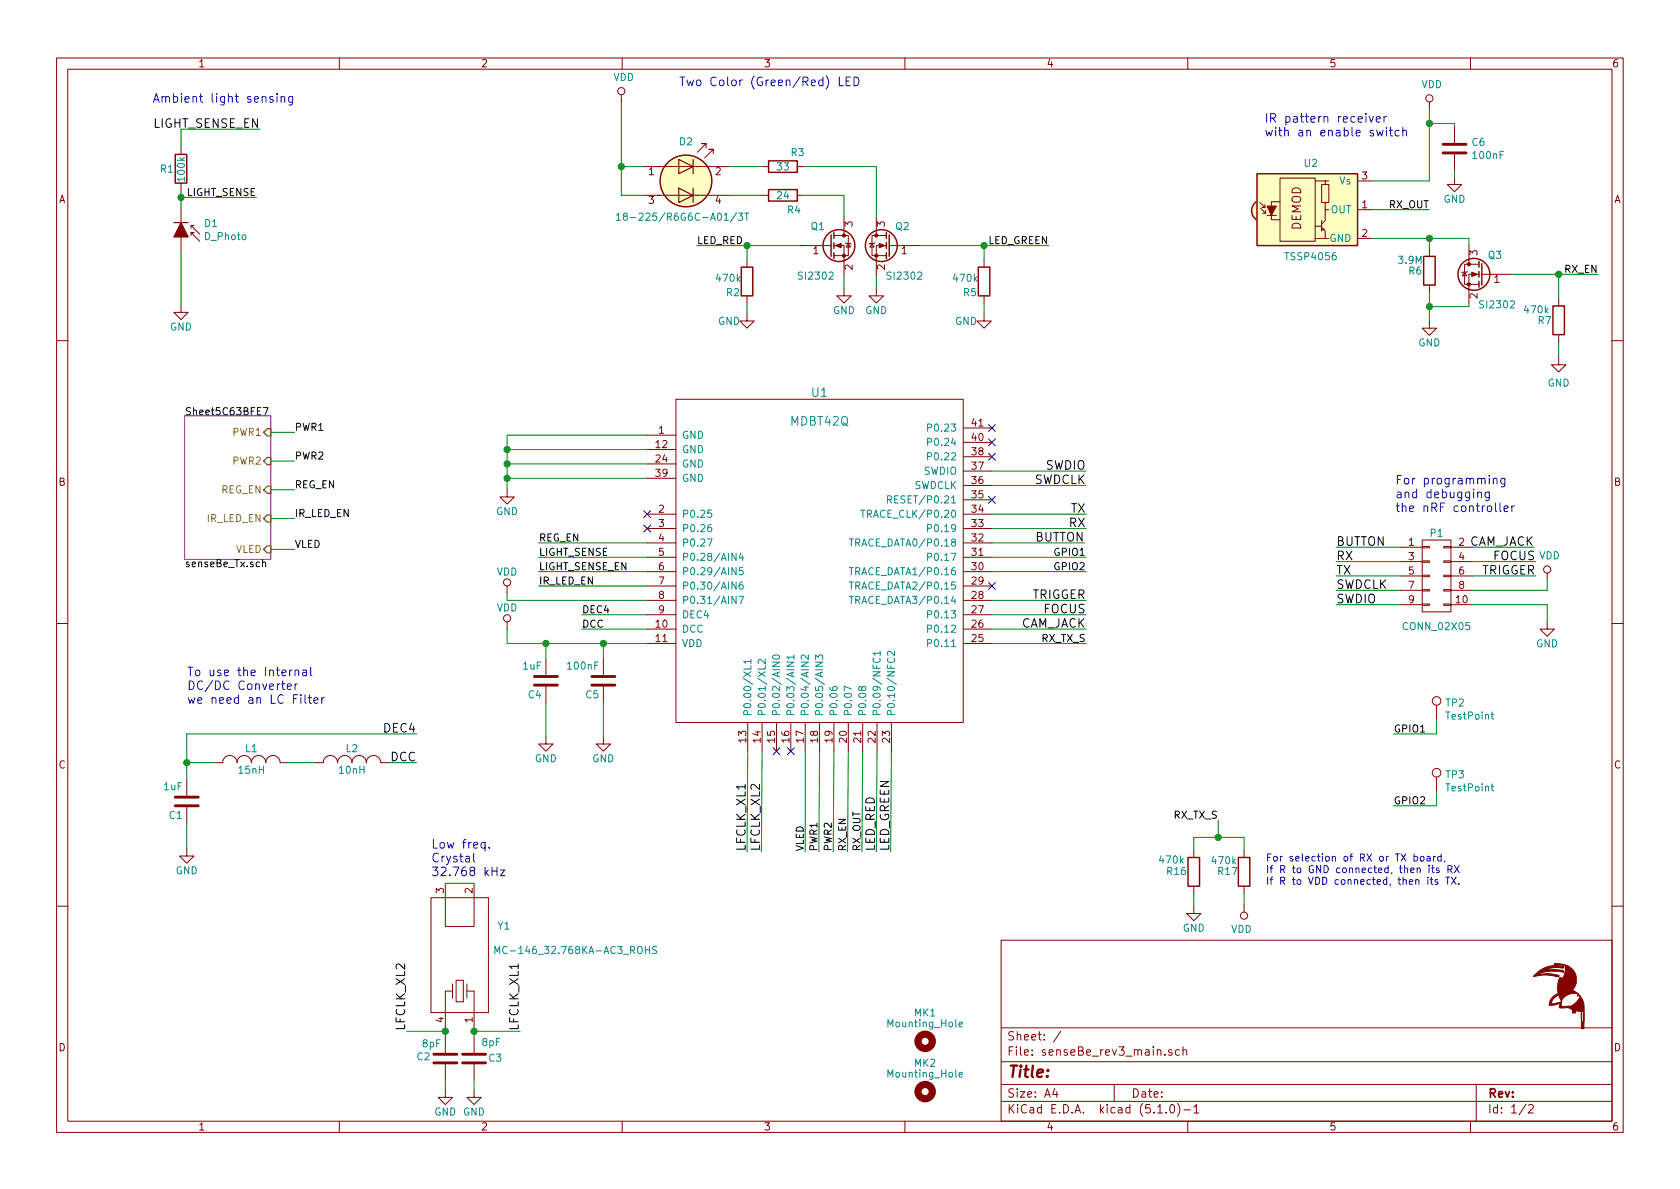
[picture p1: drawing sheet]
EESchema Schematic File Version 4
LIBS:senseBe_rev3_main-cache
EELAYER 29 0
EELAYER END
$Descr A4 11693 8268
encoding utf-8
Sheet 1 2
Title ""
Date ""
Rev ""
Comp ""
Comment1 ""
Comment2 ""
Comment3 ""
Comment4 ""
$EndDescr
$Comp
L senseBe_rev3_main-rescue:TSSP40xx-senseBeRx_rev1-senseBeRx_rev2-rescue-senseBeRx_rev3-rescue-senseBe_rev1-rescue-senseBe_rev1-rescue-senseBe_rev2-rescue-senseBe_rev3_main-rescue U2
U 1 1
P 9150 1450
F 0 "U2" H 9125 1775 50  0000 C CNN
F 1 "TSSP4056" H 9125 1125 50  0000 C CNN
F 2 "senseBe_rev3:Vishay_MINIMOLD-3Pin" H 9100 1075 50  0001 C CNN
F 3 "http://www.vishay.com/docs/82462/tsop581.pdf" H 9800 1750 50  0001 C CNN
	1    9150 1450
	1    0    0    -1  
$EndComp
Wire Wire Line
	9950 1250 9950 850 
$Comp
L senseBe_rev3_main-rescue:VDD-senseBeRx_rev1-senseBeRx_rev2-rescue-senseBeRx_rev3-rescue-senseBe_rev1-rescue-senseBe_rev1-rescue-senseBe_rev2-rescue-senseBe_rev3_main-rescue #PWR0101
U 1 1
P 9950 750
F 0 "#PWR0101" H 9950 600 50  0001 C CNN
F 1 "VDD" H 9967 923 50  0000 C CNN
F 2 "" H 9950 750 60  0000 C CNN
F 3 "" H 9950 750 60  0000 C CNN
	1    9950 750 
	1    0    0    -1  
$EndComp
Wire Wire Line
	9950 1650 9950 1725
$Comp
L senseBe_rev3_main-rescue:R-senseBeRx_rev1-senseBeRx_rev2-rescue-senseBeRx_rev3-rescue-senseBe_rev1-rescue-senseBe_rev1-rescue-senseBe_rev2-rescue-senseBe_rev3_main-rescue R6
U 1 1
P 9950 1875
F 0 "R6" H 9800 1875 50  0000 L CNN
F 1 "3.9M" H 9725 1950 50  0000 L CNN
F 2 "senseBe_rev3:R_0603_HandSoldering" V 9880 1875 30  0001 C CNN
F 3 "" H 9950 1875 30  0000 C CNN
	1    9950 1875
	1    0    0    -1  
$EndComp
$Comp
L senseBe_rev3_main-rescue:GND-senseBeRx_rev1-senseBeRx_rev2-rescue-senseBeRx_rev3-rescue-senseBe_rev1-rescue-senseBe_rev1-rescue-senseBe_rev2-rescue-senseBe_rev3_main-rescue #PWR0102
U 1 1
P 9950 2225
F 0 "#PWR0102" H 9950 1975 50  0001 C CNN
F 1 "GND" H 9950 2075 50  0000 C CNN
F 2 "" H 9950 2225 60  0000 C CNN
F 3 "" H 9950 2225 60  0000 C CNN
	1    9950 2225
	1    0    0    -1  
$EndComp
$Comp
L senseBe_rev3_main-rescue:C-senseBeRx_rev1-senseBeRx_rev2-rescue-senseBeRx_rev3-rescue-senseBe_rev1-rescue-senseBe_rev1-rescue-senseBe_rev2-rescue-senseBe_rev3_main-rescue C6
U 1 1
P 10125 1025
F 0 "C6" H 10240 1071 50  0000 L CNN
F 1 "100nF" H 10240 980 50  0000 L CNN
F 2 "senseBe_rev3:C_0603_HandSoldering" H 10163 875 30  0001 C CNN
F 3 "" H 10125 1025 60  0000 C CNN
	1    10125 1025
	1    0    0    -1  
$EndComp
$Comp
L senseBe_rev3_main-rescue:GND-senseBeRx_rev1-senseBeRx_rev2-rescue-senseBeRx_rev3-rescue-senseBe_rev1-rescue-senseBe_rev1-rescue-senseBe_rev2-rescue-senseBe_rev3_main-rescue #PWR0103
U 1 1
P 10125 1225
F 0 "#PWR0103" H 10125 975 50  0001 C CNN
F 1 "GND" H 10125 1075 50  0000 C CNN
F 2 "" H 10125 1225 60  0000 C CNN
F 3 "" H 10125 1225 60  0000 C CNN
	1    10125 1225
	1    0    0    -1  
$EndComp
Wire Wire Line
	10125 1175 10125 1225
Wire Wire Line
	9950 850  10125 850 
Wire Wire Line
	10125 850  10125 875 
Connection ~ 9950 850 
Wire Wire Line
	9950 850  9950 750 
Text Label 9950 1450 2    50   ~ 0
RX_OUT
$Comp
L senseBe_rev3_main-rescue:VDD-senseBeRx_rev1-senseBeRx_rev2-rescue-senseBeRx_rev3-rescue-senseBe_rev1-rescue-senseBe_rev1-rescue-senseBe_rev2-rescue-senseBe_rev3_main-rescue #PWR0104
U 1 1
P 4325 700
F 0 "#PWR0104" H 4325 550 50  0001 C CNN
F 1 "VDD" H 4342 873 50  0000 C CNN
F 2 "" H 4325 700 60  0000 C CNN
F 3 "" H 4325 700 60  0000 C CNN
	1    4325 700 
	1    0    0    -1  
$EndComp
$Comp
L senseBe_rev3_main-rescue:LED_Dual_ACAC-senseBeRx_rev1-senseBeRx_rev2-rescue-senseBeRx_rev3-rescue-senseBe_rev1-rescue-senseBe_rev1-rescue-senseBe_rev2-rescue-senseBe_rev3_main-rescue D2
U 1 1
P 4775 1250
F 0 "D2" H 4775 1525 50  0000 C CNN
F 1 "18-225/R6G6C-A01/3T" H 4750 1000 50  0000 C CNN
F 2 "senseBe_rev3:18-225_R6G6C-A01_3T" H 4805 1250 50  0001 C CNN
F 3 "~" H 4805 1250 50  0001 C CNN
	1    4775 1250
	1    0    0    -1  
$EndComp
$Comp
L senseBe_rev3_main-rescue:R-senseBeRx_rev1-senseBeRx_rev2-rescue-senseBeRx_rev3-rescue-senseBe_rev1-rescue-senseBe_rev1-rescue-senseBe_rev2-rescue-senseBe_rev3_main-rescue R3
U 1 1
P 5450 1150
F 0 "R3" V 5350 1200 50  0000 L CNN
F 1 "33" V 5450 1100 50  0000 L CNN
F 2 "senseBe_rev3:R_0603_HandSoldering" V 5380 1150 30  0001 C CNN
F 3 "" H 5450 1150 30  0000 C CNN
	1    5450 1150
	0    1    1    0   
$EndComp
$Comp
L senseBe_rev3_main-rescue:R-senseBeRx_rev1-senseBeRx_rev2-rescue-senseBeRx_rev3-rescue-senseBe_rev1-rescue-senseBe_rev1-rescue-senseBe_rev2-rescue-senseBe_rev3_main-rescue R4
U 1 1
P 5450 1350
F 0 "R4" V 5550 1375 50  0000 L CNN
F 1 "24" V 5450 1300 50  0000 L CNN
F 2 "senseBe_rev3:R_0603_HandSoldering" V 5380 1350 30  0001 C CNN
F 3 "" H 5450 1350 30  0000 C CNN
	1    5450 1350
	0    1    1    0   
$EndComp
Wire Wire Line
	5600 1150 6100 1150
Wire Wire Line
	5600 1350 5875 1350
Wire Wire Line
	5875 1350 5875 1500
Text Label 11125 1900 2    50   ~ 0
RX_EN
Wire Wire Line
	10225 2125 10225 2100
Wire Wire Line
	9950 2125 10225 2125
Wire Wire Line
	10225 1650 10225 1700
Wire Wire Line
	9950 1650 10225 1650
Wire Wire Line
	9950 2025 9950 2125
Text Label 4850 1700 0    50   ~ 0
LED_RED
Wire Wire Line
	6100 1150 6100 1500
$Comp
L senseBe_rev3_main-rescue:GND-senseBeRx_rev1-senseBeRx_rev2-rescue-senseBeRx_rev3-rescue-senseBe_rev1-rescue-senseBe_rev1-rescue-senseBe_rev2-rescue-senseBe_rev3_main-rescue #PWR0105
U 1 1
P 5875 2000
F 0 "#PWR0105" H 5875 1750 50  0001 C CNN
F 1 "GND" H 5875 1850 50  0000 C CNN
F 2 "" H 5875 2000 60  0000 C CNN
F 3 "" H 5875 2000 60  0000 C CNN
	1    5875 2000
	1    0    0    -1  
$EndComp
$Comp
L senseBe_rev3_main-rescue:GND-senseBeRx_rev1-senseBeRx_rev2-rescue-senseBeRx_rev3-rescue-senseBe_rev1-rescue-senseBe_rev1-rescue-senseBe_rev2-rescue-senseBe_rev3_main-rescue #PWR0106
U 1 1
P 6100 2000
F 0 "#PWR0106" H 6100 1750 50  0001 C CNN
F 1 "GND" H 6100 1850 50  0000 C CNN
F 2 "" H 6100 2000 60  0000 C CNN
F 3 "" H 6100 2000 60  0000 C CNN
	1    6100 2000
	1    0    0    -1  
$EndComp
Wire Wire Line
	5875 1900 5875 2000
Wire Wire Line
	6100 1900 6100 2000
$Comp
L senseBe_rev3_main-rescue:D_Photo-senseBeRx_rev1-senseBeRx_rev2-rescue-senseBeRx_rev3-rescue-senseBe_rev1-rescue-senseBe_rev1-rescue-senseBe_rev2-rescue-senseBe_rev3_main-rescue D1
U 1 1
P 1260 1640
F 0 "D1" V 1164 1797 50  0000 L CNN
F 1 "D_Photo" V 1255 1797 50  0000 L CNN
F 2 "LED_THT:LED_D5.0mm" H 1210 1640 50  0001 C CNN
F 3 "~" H 1210 1640 50  0001 C CNN
	1    1260 1640
	0    1    1    0   
$EndComp
$Comp
L senseBe_rev3_main-rescue:R-senseBeRx_rev1-senseBeRx_rev2-rescue-senseBeRx_rev3-rescue-senseBe_rev1-rescue-senseBe_rev1-rescue-senseBe_rev2-rescue-senseBe_rev3_main-rescue R1
U 1 1
P 1260 1165
F 0 "R1" H 1110 1165 50  0000 L CNN
F 1 "100k" V 1260 1065 50  0000 L CNN
F 2 "senseBe_rev3:R_0603_HandSoldering" V 1190 1165 30  0001 C CNN
F 3 "" H 1260 1165 30  0000 C CNN
	1    1260 1165
	1    0    0    -1  
$EndComp
$Comp
L senseBe_rev3_main-rescue:GND-senseBeRx_rev1-senseBeRx_rev2-rescue-senseBeRx_rev3-rescue-senseBe_rev1-rescue-senseBe_rev1-rescue-senseBe_rev2-rescue-senseBe_rev3_main-rescue #PWR0107
U 1 1
P 1260 2115
F 0 "#PWR0107" H 1260 1865 50  0001 C CNN
F 1 "GND" H 1260 1965 50  0000 C CNN
F 2 "" H 1260 2115 60  0000 C CNN
F 3 "" H 1260 2115 60  0000 C CNN
	1    1260 2115
	1    0    0    -1  
$EndComp
Text Label 1785 1365 2    50   ~ 0
LIGHT_SENSE
$Comp
L senseBe_rev3_main-rescue:LOGO-senseBeRx_rev1-senseBeRx_rev2-rescue-senseBeRx_rev3-rescue-senseBe_rev1-rescue-senseBe_rev1-rescue-senseBe_rev2-rescue-senseBe_rev3_main-rescue #G1
U 1 1
P 10850 6925
F 0 "#G1" H 10850 6727 60  0001 C CNN
F 1 "LOGO" H 10850 7123 60  0001 C CNN
F 2 "sense_rev3_fp:LOGO" H 10850 6925 60  0001 C CNN
F 3 "" H 10850 6925 60  0001 C CNN
	1    10850 6925
	1    0    0    -1  
$EndComp
$Comp
L senseBe_rev3_main-rescue:Mounting_Hole-senseBeRx_rev1-senseBeRx_rev2-rescue-senseBeRx_rev3-rescue-senseBe_rev1-rescue-senseBe_rev1-rescue-senseBe_rev2-rescue-senseBe_rev3_main-rescue MK1
U 1 1
P 6440 7240
F 0 "MK1" H 6440 7440 50  0000 C CNN
F 1 "Mounting_Hole" H 6440 7365 50  0000 C CNN
F 2 "MountingHole:MountingHole_2.5mm" H 6440 7240 50  0001 C CNN
F 3 "" H 6440 7240 50  0001 C CNN
	1    6440 7240
	1    0    0    -1  
$EndComp
$Comp
L senseBe_rev3_main-rescue:CONN_02X05-senseBeRx_rev1-senseBeRx_rev2-rescue-senseBeRx_rev3-rescue-senseBe_rev1-rescue-senseBe_rev1-rescue-senseBe_rev2-rescue-senseBe_rev3_main-rescue P1
U 1 1
P 10000 4000
F 0 "P1" H 10000 4300 50  0000 C CNN
F 1 "CONN_02X05" H 10000 3650 50  0000 C CNN
F 2 "Connector_PinHeader_2.54mm:PinHeader_2x05_P2.54mm_Vertical" H 10000 2800 60  0001 C CNN
F 3 "" H 10000 2800 60  0000 C CNN
	1    10000 4000
	1    0    0    -1  
$EndComp
$Comp
L senseBe_rev3_main-rescue:GND-senseBeRx_rev1-senseBeRx_rev2-rescue-senseBeRx_rev3-rescue-senseBe_rev1-rescue-senseBe_rev1-rescue-senseBe_rev2-rescue-senseBe_rev3_main-rescue #PWR0110
U 1 1
P 10770 4320
F 0 "#PWR0110" H 10770 4070 50  0001 C CNN
F 1 "GND" H 10770 4170 50  0000 C CNN
F 2 "" H 10770 4320 60  0000 C CNN
F 3 "" H 10770 4320 60  0000 C CNN
	1    10770 4320
	1    0    0    -1  
$EndComp
$Comp
L senseBe_rev3_main-rescue:GND-senseBeRx_rev1-senseBeRx_rev2-rescue-senseBeRx_rev3-rescue-senseBe_rev1-rescue-senseBe_rev1-rescue-senseBe_rev2-rescue-senseBe_rev3_main-rescue #PWR0111
U 1 1
P 3800 5120
F 0 "#PWR0111" H 3800 4870 50  0001 C CNN
F 1 "GND" H 3800 4970 50  0000 C CNN
F 2 "" H 3800 5120 60  0000 C CNN
F 3 "" H 3800 5120 60  0000 C CNN
	1    3800 5120
	1    0    0    -1  
$EndComp
$Comp
L senseBe_rev3_main-rescue:GND-senseBeRx_rev1-senseBeRx_rev2-rescue-senseBeRx_rev3-rescue-senseBe_rev1-rescue-senseBe_rev1-rescue-senseBe_rev2-rescue-senseBe_rev3_main-rescue #PWR0112
U 1 1
P 4200 5120
F 0 "#PWR0112" H 4200 4870 50  0001 C CNN
F 1 "GND" H 4200 4970 50  0000 C CNN
F 2 "" H 4200 5120 60  0000 C CNN
F 3 "" H 4200 5120 60  0000 C CNN
	1    4200 5120
	1    0    0    -1  
$EndComp
$Comp
L senseBe_rev3_main-rescue:GND-senseBeRx_rev1-senseBeRx_rev2-rescue-senseBeRx_rev3-rescue-senseBe_rev1-rescue-senseBe_rev1-rescue-senseBe_rev2-rescue-senseBe_rev3_main-rescue #PWR0113
U 1 1
P 3530 3400
F 0 "#PWR0113" H 3530 3150 50  0001 C CNN
F 1 "GND" H 3530 3250 50  0000 C CNN
F 2 "" H 3530 3400 60  0000 C CNN
F 3 "" H 3530 3400 60  0000 C CNN
	1    3530 3400
	1    0    0    -1  
$EndComp
Text Label 7550 3770 2    60   ~ 0
BUTTON
Text Label 6100 5920 1    60   ~ 0
LED_RED
Text Label 6200 5920 1    60   ~ 0
LED_GREEN
Text Label 4050 4270 0    50   ~ 0
DEC4
Text Label 4050 4370 0    50   ~ 0
DCC
Text Label 7560 3270 2    60   ~ 0
SWDIO
Text Label 7560 3370 2    60   ~ 0
SWDCLK
Text Label 7560 3670 2    60   ~ 0
RX
Text Label 7560 3570 2    60   ~ 0
TX
Text Label 2900 5100 2    60   ~ 0
DEC4
Text Label 2900 5300 2    60   ~ 0
DCC
Text Label 5200 5920 1    60   ~ 0
LFCLK_XL1
Text Label 5300 5920 1    60   ~ 0
LFCLK_XL2
Text Label 9300 4200 0    60   ~ 0
SWDIO
Text Label 9300 3900 0    60   ~ 0
RX
Text Label 9300 4000 0    60   ~ 0
TX
$Comp
L senseBe_rev3_main-rescue:C-senseBeRx_rev1-senseBeRx_rev2-rescue-senseBeRx_rev3-rescue-senseBe_rev1-rescue-senseBe_rev1-rescue-senseBe_rev2-rescue-senseBe_rev3_main-rescue C5
U 1 1
P 4200 4730
F 0 "C5" H 4225 4830 50  0000 L CNN
F 1 "100nF" H 4225 4630 50  0000 L CNN
F 2 "senseBe_rev3:C_0603_HandSoldering" H 4238 4580 30  0001 C CNN
F 3 "" H 4200 4730 60  0000 C CNN
	1    4200 4730
	-1   0    0    1   
$EndComp
$Comp
L senseBe_rev3_main-rescue:C-senseBeRx_rev1-senseBeRx_rev2-rescue-senseBeRx_rev3-rescue-senseBe_rev1-rescue-senseBe_rev1-rescue-senseBe_rev2-rescue-senseBe_rev3_main-rescue C1
U 1 1
P 1300 5570
F 0 "C1" H 1325 5670 50  0000 L CNN
F 1 "1uF" H 1325 5470 50  0000 L CNN
F 2 "senseBe_rev3:C_0603_HandSoldering" H 1338 5420 30  0001 C CNN
F 3 "" H 1300 5570 60  0000 C CNN
	1    1300 5570
	-1   0    0    1   
$EndComp
$Comp
L senseBe_rev3_main-rescue:INDUCTOR_SMALL-senseBeRx_rev1-senseBeRx_rev2-rescue-senseBeRx_rev3-rescue-senseBe_rev1-rescue-senseBe_rev1-rescue-senseBe_rev2-rescue-senseBe_rev3_main-rescue L1
U 1 1
P 1750 5300
F 0 "L1" H 1750 5400 50  0000 C CNN
F 1 "15nH" H 1750 5250 50  0000 C CNN
F 2 "senseBe_rev3:L_0805" H 1750 5300 60  0001 C CNN
F 3 "" H 1750 5300 60  0000 C CNN
	1    1750 5300
	1    0    0    -1  
$EndComp
$Comp
L senseBe_rev3_main-rescue:VDD-senseBeRx_rev1-senseBeRx_rev2-rescue-senseBeRx_rev3-rescue-senseBe_rev1-rescue-senseBe_rev1-rescue-senseBe_rev2-rescue-senseBe_rev3_main-rescue #PWR0115
U 1 1
P 3530 4120
F 0 "#PWR0115" H 3530 3970 50  0001 C CNN
F 1 "VDD" H 3530 4270 50  0000 C CNN
F 2 "" H 3530 4120 60  0000 C CNN
F 3 "" H 3530 4120 60  0000 C CNN
	1    3530 4120
	1    0    0    -1  
$EndComp
Text Notes 4725 600  0    60   ~ 0
Two Color (Green/Red) LED
Text Notes 1300 4900 0    60   ~ 0
To use the Internal \nDC/DC Converter \nwe need an LC Filter
Text Notes 9710 3565 0    60   ~ 0
For programming \nand debugging \nthe nRF controller
Text Notes 8800 950  0    60   ~ 0
IR pattern receiver \nwith an enable switch\n
Text Notes 1060 715  0    60   ~ 0
Ambient light sensing
Text Label 3750 3870 0    50   ~ 0
LIGHT_SENSE
Text Label 6000 5920 1    50   ~ 0
RX_OUT
Text Label 5900 5920 1    50   ~ 0
RX_EN
$Comp
L senseBe_rev3_main-rescue:GND-senseBeRx_rev1-senseBeRx_rev2-rescue-senseBeRx_rev3-rescue-senseBe_rev1-rescue-senseBe_rev1-rescue-senseBe_rev2-rescue-senseBe_rev3_main-rescue #PWR0116
U 1 1
P 10850 2480
F 0 "#PWR0116" H 10850 2230 50  0001 C CNN
F 1 "GND" H 10850 2305 50  0000 C CNN
F 2 "" H 10850 2480 60  0000 C CNN
F 3 "" H 10850 2480 60  0000 C CNN
	1    10850 2480
	1    0    0    -1  
$EndComp
$Comp
L senseBe_rev3_main-rescue:R-senseBeRx_rev1-senseBeRx_rev2-rescue-senseBeRx_rev3-rescue-senseBe_rev1-rescue-senseBe_rev1-rescue-senseBe_rev2-rescue-senseBe_rev3_main-rescue R2
U 1 1
P 5200 1950
F 0 "R2" H 5050 1875 50  0000 L CNN
F 1 "470k" H 4975 1975 50  0000 L CNN
F 2 "senseBe_rev3:R_0603_HandSoldering" V 5130 1950 30  0001 C CNN
F 3 "" H 5200 1950 30  0000 C CNN
	1    5200 1950
	1    0    0    -1  
$EndComp
Wire Wire Line
	5200 2100 5200 2175
$Comp
L senseBe_rev3_main-rescue:GND-senseBeRx_rev1-senseBeRx_rev2-rescue-senseBeRx_rev3-rescue-senseBe_rev1-rescue-senseBe_rev1-rescue-senseBe_rev2-rescue-senseBe_rev3_main-rescue #PWR0117
U 1 1
P 5200 2175
F 0 "#PWR0117" H 5200 1925 50  0001 C CNN
F 1 "GND" H 5075 2125 50  0000 C CNN
F 2 "" H 5200 2175 60  0000 C CNN
F 3 "" H 5200 2175 60  0000 C CNN
	1    5200 2175
	1    0    0    -1  
$EndComp
Wire Wire Line
	5200 1800 5200 1700
Wire Wire Line
	5200 1700 5575 1700
$Comp
L senseBe_rev3_main-rescue:R-senseBeRx_rev1-senseBeRx_rev2-rescue-senseBeRx_rev3-rescue-senseBe_rev1-rescue-senseBe_rev1-rescue-senseBe_rev2-rescue-senseBe_rev3_main-rescue R5
U 1 1
P 6850 1950
F 0 "R5" H 6700 1875 50  0000 L CNN
F 1 "470k" H 6625 1975 50  0000 L CNN
F 2 "senseBe_rev3:R_0603_HandSoldering" V 6780 1950 30  0001 C CNN
F 3 "" H 6850 1950 30  0000 C CNN
	1    6850 1950
	1    0    0    -1  
$EndComp
Wire Wire Line
	6850 2100 6850 2175
$Comp
L senseBe_rev3_main-rescue:GND-senseBeRx_rev1-senseBeRx_rev2-rescue-senseBeRx_rev3-rescue-senseBe_rev1-rescue-senseBe_rev1-rescue-senseBe_rev2-rescue-senseBe_rev3_main-rescue #PWR0118
U 1 1
P 6850 2175
F 0 "#PWR0118" H 6850 1925 50  0001 C CNN
F 1 "GND" H 6725 2125 50  0000 C CNN
F 2 "" H 6850 2175 60  0000 C CNN
F 3 "" H 6850 2175 60  0000 C CNN
	1    6850 2175
	1    0    0    -1  
$EndComp
Text Label 7560 4170 2    60   ~ 0
TRIGGER
Text Label 7560 4270 2    60   ~ 0
FOCUS
Text Label 7560 4370 2    60   ~ 0
CAM_JACK
Text Label 7300 1700 2    50   ~ 0
LED_GREEN
Wire Wire Line
	6400 1700 6850 1700
Wire Wire Line
	6850 1700 6850 1800
Wire Wire Line
	1260 1315 1260 1365
Connection ~ 1260 1365
Wire Wire Line
	1260 1365 1260 1440
Wire Wire Line
	1260 1015 1260 890 
$Comp
L senseBe_rev3_main-rescue:GND-senseBeRx_rev1-senseBeRx_rev2-rescue-senseBeRx_rev3-rescue-senseBe_rev1-rescue-senseBe_rev1-rescue-senseBe_rev2-rescue-senseBe_rev3_main-rescue #PWR0119
U 1 1
P 1300 5900
F 0 "#PWR0119" H 1300 5650 50  0001 C CNN
F 1 "GND" H 1300 5750 50  0000 C CNN
F 2 "" H 1300 5900 60  0000 C CNN
F 3 "" H 1300 5900 60  0000 C CNN
	1    1300 5900
	1    0    0    -1  
$EndComp
Wire Wire Line
	1260 1740 1260 2115
$Comp
L senseBe_rev3_main-rescue:Mounting_Hole-senseBeRx_rev1-senseBeRx_rev2-rescue-senseBeRx_rev3-rescue-senseBe_rev1-rescue-senseBe_rev1-rescue-senseBe_rev2-rescue-senseBe_rev3_main-rescue MK2
U 1 1
P 6440 7590
F 0 "MK2" H 6440 7790 50  0000 C CNN
F 1 "Mounting_Hole" H 6440 7715 50  0000 C CNN
F 2 "MountingHole:MountingHole_2.5mm" H 6440 7590 50  0001 C CNN
F 3 "" H 6440 7590 50  0001 C CNN
	1    6440 7590
	1    0    0    -1  
$EndComp
Text Label 9300 4100 0    60   ~ 0
SWDCLK
Text Label 1810 890  2    60   ~ 0
LIGHT_SENSE_EN
$Comp
L senseBe_rev3_main-rescue:VDD-senseBeRx_rev1-senseBeTx_rev3-rescue-senseBe_rev1-rescue-senseBe_rev1-rescue-senseBe_rev2-rescue-senseBe_rev3_main-rescue #PWR0120
U 1 1
P 10770 4030
F 0 "#PWR0120" H 10770 3880 50  0001 C CNN
F 1 "VDD" H 10787 4203 50  0000 C CNN
F 2 "" H 10770 4030 60  0000 C CNN
F 3 "" H 10770 4030 60  0000 C CNN
	1    10770 4030
	1    0    0    -1  
$EndComp
Text Label 5700 5920 1    50   ~ 0
PWR1
Text Label 5800 5920 1    50   ~ 0
PWR2
Text Label 3750 4070 0    50   ~ 0
IR_LED_EN
Wire Wire Line
	1260 890  1810 890 
Wire Wire Line
	1260 1365 1785 1365
Wire Wire Line
	7300 1700 6850 1700
Connection ~ 6850 1700
Wire Wire Line
	4850 1700 5200 1700
Connection ~ 5200 1700
Text Label 3750 3770 0    50   ~ 0
REG_EN
Text Label 3750 3970 0    50   ~ 0
LIGHT_SENSE_EN
Wire Wire Line
	4325 700  4325 1150
Wire Wire Line
	4325 1350 4475 1350
Wire Wire Line
	4475 1150 4325 1150
Connection ~ 4325 1150
Wire Wire Line
	4325 1150 4325 1350
Wire Wire Line
	5075 1150 5300 1150
Wire Wire Line
	5300 1350 5075 1350
Text Label 2050 3600 0    50   ~ 0
IR_LED_EN
Text Label 2050 3400 0    50   ~ 0
REG_EN
Text Label 2050 3200 0    50   ~ 0
PWR2
Text Label 2050 3000 0    50   ~ 0
PWR1
$Comp
L Transistor_FET:2N7002 Q1
U 1 1
P 5775 1700
F 0 "Q1" H 5640 1835 50  0000 L CNN
F 1 "SI2302" H 5545 1490 50  0000 L CNN
F 2 "Package_TO_SOT_SMD:SOT-23" H 5975 1625 50  0001 L CIN
F 3 "https://www.fairchildsemi.com/datasheets/2N/2N7002.pdf" H 5775 1700 50  0001 L CNN
	1    5775 1700
	1    0    0    -1  
$EndComp
$Comp
L Transistor_FET:2N7002 Q2
U 1 1
P 6200 1700
F 0 "Q2" H 6065 1835 50  0000 L CNN
F 1 "SI2302" H 5970 1490 50  0000 L CNN
F 2 "Package_TO_SOT_SMD:SOT-23" H 6400 1625 50  0001 L CIN
F 3 "https://www.fairchildsemi.com/datasheets/2N/2N7002.pdf" H 6200 1700 50  0001 L CNN
	1    6200 1700
	-1   0    0    -1  
$EndComp
$Comp
L Transistor_FET:2N7002 Q3
U 1 1
P 10325 1900
F 0 "Q3" H 10190 2035 50  0000 L CNN
F 1 "SI2302" H 10095 1690 50  0000 L CNN
F 2 "Package_TO_SOT_SMD:SOT-23" H 10525 1825 50  0001 L CIN
F 3 "https://www.fairchildsemi.com/datasheets/2N/2N7002.pdf" H 10325 1900 50  0001 L CNN
	1    10325 1900
	-1   0    0    -1  
$EndComp
Text Label 10690 3900 2    60   ~ 0
FOCUS
Text Label 10690 4000 2    60   ~ 0
TRIGGER
Text Label 9300 3800 0    60   ~ 0
BUTTON
$Comp
L senseBe_rev3_main-rescue:INDUCTOR_SMALL-senseBeRx_rev1-senseBeRx_rev2-rescue-senseBeRx_rev3-rescue-senseBe_rev1-rescue-senseBe_rev1-rescue-senseBe_rev2-rescue-senseBe_rev3_main-rescue L2
U 1 1
P 2450 5300
F 0 "L2" H 2450 5400 50  0000 C CNN
F 1 "10nH" H 2450 5250 50  0000 C CNN
F 2 "senseBe_rev3:L_0805" H 2450 5300 60  0001 C CNN
F 3 "" H 2450 5300 60  0000 C CNN
	1    2450 5300
	1    0    0    -1  
$EndComp
Wire Wire Line
	9950 2225 9950 2125
Connection ~ 9950 2125
Text Label 7560 3870 2    50   ~ 0
GPIO1
Text Label 7560 3970 2    50   ~ 0
GPIO2
$Comp
L Connector:TestPoint TP3
U 1 1
P 10000 5500
F 0 "TP3" H 10058 5618 50  0000 L CNN
F 1 "TestPoint" H 10058 5527 50  0000 L CNN
F 2 "senseBe_rev3:Measurement_Point_Round-SMD-Pad_Small" H 10200 5500 50  0001 C CNN
F 3 "~" H 10200 5500 50  0001 C CNN
	1    10000 5500
	1    0    0    -1  
$EndComp
$Comp
L Connector:TestPoint TP2
U 1 1
P 10000 5000
F 0 "TP2" H 10058 5118 50  0000 L CNN
F 1 "TestPoint" H 10058 5027 50  0000 L CNN
F 2 "senseBe_rev3:Measurement_Point_Round-SMD-Pad_Small" H 10200 5000 50  0001 C CNN
F 3 "~" H 10200 5000 50  0001 C CNN
	1    10000 5000
	1    0    0    -1  
$EndComp
Text Label 9700 5600 0    50   ~ 0
GPIO2
Text Label 9700 5100 0    50   ~ 0
GPIO1
Wire Wire Line
	9700 5100 10000 5100
Wire Wire Line
	10000 5100 10000 5000
Wire Wire Line
	9700 5600 10000 5600
Wire Wire Line
	10000 5600 10000 5500
Text Notes 3000 6100 0    60   ~ 0
Low freq. \nCrystal\n32.768 kHz\n
$Comp
L senseBe_rev3_main-rescue:C-senseBeRx_rev1-senseBeRx_rev2-rescue-senseBeRx_rev3-rescue-senseBe_rev1-rescue-senseBe_rev1-rescue-senseBe_rev2-rescue-senseBe_rev3_main-rescue C2
U 1 1
P 3100 7360
F 0 "C2" H 3200 7350 50  0000 L CNN
F 1 "8pF" H 3125 7260 50  0000 L CNN
F 2 "senseBe_rev3:C_0603_HandSoldering" H 3138 7210 30  0001 C CNN
F 3 "" H 3100 7360 60  0000 C CNN
	1    3100 7360
	-1   0    0    1   
$EndComp
$Comp
L senseBe_rev3_main-rescue:C-senseBeRx_rev1-senseBeRx_rev2-rescue-senseBeRx_rev3-rescue-senseBe_rev1-rescue-senseBe_rev1-rescue-senseBe_rev2-rescue-senseBe_rev3_main-rescue C3
U 1 1
P 3300 7360
F 0 "C3" H 3100 7360 50  0000 L CNN
F 1 "8pF" H 3110 7250 50  0000 L CNN
F 2 "senseBe_rev3:C_0603_HandSoldering" H 3338 7210 30  0001 C CNN
F 3 "" H 3300 7360 60  0000 C CNN
	1    3300 7360
	-1   0    0    1   
$EndComp
Text Label 2830 7170 1    60   ~ 0
LFCLK_XL2
Text Label 3620 7170 1    60   ~ 0
LFCLK_XL1
$Comp
L senseBe_rev3_main-rescue:GND-senseBeRx_rev1-senseBeRx_rev2-rescue-senseBeRx_rev3-rescue-senseBe_rev1-rescue-senseBe_rev1-rescue-senseBe_rev2-rescue-senseBe_rev3_main-rescue #PWR0108
U 1 1
P 3100 7580
F 0 "#PWR0108" H 3100 7330 50  0001 C CNN
F 1 "GND" H 3100 7430 50  0000 C CNN
F 2 "" H 3100 7580 60  0000 C CNN
F 3 "" H 3100 7580 60  0000 C CNN
	1    3100 7580
	1    0    0    -1  
$EndComp
$Comp
L senseBe_rev3_main-rescue:GND-senseBeRx_rev1-senseBeRx_rev2-rescue-senseBeRx_rev3-rescue-senseBe_rev1-rescue-senseBe_rev1-rescue-senseBe_rev2-rescue-senseBe_rev3_main-rescue #PWR0109
U 1 1
P 3300 7580
F 0 "#PWR0109" H 3300 7330 50  0001 C CNN
F 1 "GND" H 3300 7430 50  0000 C CNN
F 2 "" H 3300 7580 60  0000 C CNN
F 3 "" H 3300 7580 60  0000 C CNN
	1    3300 7580
	1    0    0    -1  
$EndComp
Wire Wire Line
	2900 5100 1300 5100
Wire Wire Line
	1300 5100 1300 5300
Wire Wire Line
	1300 5720 1300 5900
Wire Wire Line
	1500 5300 1300 5300
Connection ~ 1300 5300
Wire Wire Line
	1300 5300 1300 5420
Wire Wire Line
	2000 5300 2200 5300
Wire Wire Line
	2700 5300 2900 5300
Text Label 10680 3800 2    60   ~ 0
CAM_JACK
Wire Wire Line
	10770 4320 10770 4200
Wire Wire Line
	10770 4200 10250 4200
Wire Wire Line
	10690 4000 10250 4000
Wire Wire Line
	10250 3900 10690 3900
Wire Wire Line
	10680 3800 10250 3800
Wire Wire Line
	9300 4200 9750 4200
Wire Wire Line
	9750 4100 9300 4100
Wire Wire Line
	9300 4000 9750 4000
Wire Wire Line
	9750 3900 9300 3900
Wire Wire Line
	9300 3800 9750 3800
$Comp
L senseBe_rev3_main-rescue:R-senseBeRx_rev1-senseBeRx_rev2-rescue-senseBeRx_rev3-rescue-senseBe_rev1-rescue-senseBe_rev1-rescue-senseBe_rev2-rescue-senseBe_rev3_main-rescue R7
U 1 1
P 10850 2220
F 0 "R7" H 10700 2220 50  0000 L CNN
F 1 "470k" H 10600 2295 50  0000 L CNN
F 2 "senseBe_rev3:R_0603_HandSoldering" V 10780 2220 30  0001 C CNN
F 3 "" H 10850 2220 30  0000 C CNN
	1    10850 2220
	1    0    0    -1  
$EndComp
Wire Wire Line
	10850 2370 10850 2480
Wire Wire Line
	10525 1900 10850 1900
Wire Wire Line
	10850 2070 10850 1900
Connection ~ 10850 1900
Wire Wire Line
	10850 1900 11125 1900
Wire Wire Line
	9550 1650 9950 1650
Connection ~ 9950 1650
Wire Wire Line
	9550 1450 9950 1450
Wire Wire Line
	9550 1250 9950 1250
Wire Wire Line
	4050 4270 4505 4270
$Comp
L senseBe_rev3_main-rescue:C-senseBeRx_rev1-senseBeRx_rev2-rescue-senseBeRx_rev3-rescue-senseBe_rev1-rescue-senseBe_rev1-rescue-senseBe_rev2-rescue-senseBe_rev3_main-rescue C4
U 1 1
P 3800 4730
F 0 "C4" H 3825 4830 50  0000 L CNN
F 1 "1uF" H 3825 4630 50  0000 L CNN
F 2 "senseBe_rev3:C_0603_HandSoldering" H 3838 4580 30  0001 C CNN
F 3 "" H 3800 4730 60  0000 C CNN
	1    3800 4730
	-1   0    0    1   
$EndComp
$Comp
L senseBe_rev3_main-rescue:VDD-senseBeRx_rev1-senseBeRx_rev2-rescue-senseBeRx_rev3-rescue-senseBe_rev1-rescue-senseBe_rev1-rescue-senseBe_rev2-rescue-senseBe_rev3_main-rescue #PWR0114
U 1 1
P 3530 4370
F 0 "#PWR0114" H 3530 4220 50  0001 C CNN
F 1 "VDD" H 3530 4520 50  0000 C CNN
F 2 "" H 3530 4370 60  0000 C CNN
F 3 "" H 3530 4370 60  0000 C CNN
	1    3530 4370
	1    0    0    -1  
$EndComp
Wire Wire Line
	6905 3270 7560 3270
Wire Wire Line
	6905 3370 7560 3370
Wire Wire Line
	6905 3570 7560 3570
Wire Wire Line
	6905 3970 7560 3970
Wire Wire Line
	6905 4170 7560 4170
Wire Wire Line
	6905 4270 7560 4270
Wire Wire Line
	6905 4370 7560 4370
Wire Wire Line
	6905 4470 7560 4470
Wire Wire Line
	5205 5220 5200 5920
Wire Wire Line
	5305 5220 5300 5920
Wire Wire Line
	5905 5220 5900 5920
Wire Wire Line
	6005 5220 6000 5920
Wire Wire Line
	6105 5220 6100 5920
NoConn ~ 6905 2970
NoConn ~ 6905 3070
NoConn ~ 6905 3170
NoConn ~ 6905 4070
Wire Wire Line
	4505 3020 3530 3020
Wire Wire Line
	3530 3020 3530 3120
Wire Wire Line
	4505 4170 3530 4170
Wire Wire Line
	3530 4170 3530 4120
Wire Wire Line
	3530 4370 3530 4470
Wire Wire Line
	3530 4470 3800 4470
Wire Wire Line
	4505 4370 4050 4370
Wire Wire Line
	3800 4580 3800 4470
Connection ~ 3800 4470
Wire Wire Line
	3800 4470 4200 4470
Wire Wire Line
	4200 4580 4200 4470
Connection ~ 4200 4470
Wire Wire Line
	4200 4470 4505 4470
Wire Wire Line
	3800 4880 3800 5120
Wire Wire Line
	4200 4880 4200 5120
Wire Wire Line
	4505 3120 3530 3120
Connection ~ 3530 3120
Wire Wire Line
	3530 3120 3530 3220
Wire Wire Line
	4505 3220 3530 3220
Connection ~ 3530 3220
Wire Wire Line
	3530 3220 3530 3320
Wire Wire Line
	4505 3320 3530 3320
Connection ~ 3530 3320
Wire Wire Line
	3530 3320 3530 3400
Wire Wire Line
	4505 3770 3750 3770
Wire Wire Line
	4505 3870 3750 3870
Wire Wire Line
	4505 3970 3750 3970
NoConn ~ 5405 5220
Wire Wire Line
	4505 4070 3750 4070
Wire Wire Line
	6200 5920 6205 5220
Text Label 7560 4470 2    50   ~ 0
RX_TX_S
Wire Wire Line
	7560 3670 6905 3670
Text Label 8480 5700 2    50   ~ 0
RX_TX_S
$Comp
L senseBe_rev3_main-rescue:R-senseBeRx_rev1-senseBeRx_rev2-rescue-senseBeRx_rev3-rescue-senseBe_rev1-rescue-senseBe_rev1-rescue-senseBe_rev2-rescue-senseBe_rev3_main-rescue R16
U 1 1
P 8310 6060
F 0 "R16" H 8115 6065 50  0000 L CNN
F 1 "470k" H 8060 6145 50  0000 L CNN
F 2 "senseBe_rev3:R_0603_HandSoldering" V 8240 6060 30  0001 C CNN
F 3 "" H 8310 6060 30  0000 C CNN
	1    8310 6060
	1    0    0    -1  
$EndComp
$Comp
L senseBe_rev3_main-rescue:R-senseBeRx_rev1-senseBeRx_rev2-rescue-senseBeRx_rev3-rescue-senseBe_rev1-rescue-senseBe_rev1-rescue-senseBe_rev2-rescue-senseBe_rev3_main-rescue R17
U 1 1
P 8660 6060
F 0 "R17" H 8470 6065 50  0000 L CNN
F 1 "470k" H 8425 6140 50  0000 L CNN
F 2 "senseBe_rev3:R_0603_HandSoldering" V 8590 6060 30  0001 C CNN
F 3 "" H 8660 6060 30  0000 C CNN
	1    8660 6060
	1    0    0    -1  
$EndComp
$Comp
L senseBe_rev3_main-rescue:GND-senseBeRx_rev1-senseBeRx_rev2-rescue-senseBeRx_rev3-rescue-senseBe_rev1-rescue-senseBe_rev1-rescue-senseBe_rev2-rescue-senseBe_rev3_main-rescue #PWR01
U 1 1
P 8310 6300
F 0 "#PWR01" H 8310 6050 50  0001 C CNN
F 1 "GND" H 8310 6150 50  0000 C CNN
F 2 "" H 8310 6300 60  0000 C CNN
F 3 "" H 8310 6300 60  0000 C CNN
	1    8310 6300
	1    0    0    -1  
$EndComp
$Comp
L senseBe_rev3_main-rescue:VDD-senseBeRx_rev1-senseBeTx_rev3-rescue-senseBe_rev1-rescue-senseBe_rev1-rescue-senseBe_rev2-rescue-senseBe_rev3_main-rescue #PWR02
U 1 1
P 8660 6290
F 0 "#PWR02" H 8660 6140 50  0001 C CNN
F 1 "VDD" H 8677 6463 50  0000 C CNN
F 2 "" H 8660 6290 60  0000 C CNN
F 3 "" H 8660 6290 60  0000 C CNN
	1    8660 6290
	-1   0    0    1   
$EndComp
Wire Wire Line
	8660 6290 8660 6210
Wire Wire Line
	8310 6210 8310 6300
Wire Wire Line
	8310 5820 8480 5820
Wire Wire Line
	8660 5820 8660 5910
Wire Wire Line
	8480 5700 8480 5820
Connection ~ 8480 5820
Wire Wire Line
	8480 5820 8660 5820
Wire Wire Line
	8310 5820 8310 5910
Text Notes 8810 6160 0    50   ~ 0
For selection of RX or TX board,\nIf R to GND connected, then its RX\nIf R to VDD connected, then its TX.
Wire Wire Line
	6905 3770 7550 3770
Wire Wire Line
	10770 4030 10770 4100
Wire Wire Line
	10250 4100 10770 4100
$Comp
L senseBe_rev3_main-rescue:MC-146_32.768KA-AC3_ROHS Y1
U 1 1
P 3200 6640
F 0 "Y1" V 3400 6380 50  0000 R CNN
F 1 "MC-146_32.768KA-AC3_ROHS" V 3230 6410 50  0000 R CNN
F 2 "Crystal:Crystal_SMD_SeikoEpson_MC146-4Pin_6.7x1.5mm_HandSoldering" H 3200 6640 50  0001 C CNN
F 3 "" H 3200 6640 50  0001 C CNN
	1    3200 6640
	0    -1   -1   0   
$EndComp
Wire Wire Line
	3100 7140 3100 7170
Wire Wire Line
	3300 7140 3300 7170
Wire Wire Line
	3100 7510 3100 7580
Wire Wire Line
	3300 7580 3300 7510
Wire Wire Line
	2830 7170 3100 7170
Connection ~ 3100 7170
Wire Wire Line
	3100 7170 3100 7210
Wire Wire Line
	3620 7170 3300 7170
Connection ~ 3300 7170
Wire Wire Line
	3300 7170 3300 7210
Wire Wire Line
	3100 6140 3300 6140
NoConn ~ 4505 3570
NoConn ~ 4505 3670
Wire Wire Line
	5705 5220 5700 5920
Wire Wire Line
	5800 5920 5805 5220
Wire Wire Line
	6905 3870 7560 3870
NoConn ~ 6905 3470
Text Label 5605 5920 1    50   ~ 0
VLED
$Comp
L senseBe_rev3_main-rescue:MDBT42Q-senseBeRx_rev1-senseBeRx_rev2-rescue-senseBeRx_rev3-rescue-senseBe_rev1-rescue-senseBe_rev1-rescue-senseBe_rev2-rescue-senseBe_rev3_main-rescue U1
U 1 1
P 5705 3670
F 0 "U1" H 5705 4620 60  0000 C CNN
F 1 "MDBT42Q" H 5705 4420 60  0000 C CNN
F 2 "senseBe_rev3:mdbt42Q" H 5505 4770 60  0001 C CNN
F 3 "" H 5505 4770 60  0000 C CNN
	1    5705 3670
	1    0    0    -1  
$EndComp
Wire Wire Line
	5605 5220 5605 5920
NoConn ~ 5505 5220
Text Label 2050 3815 0    50   ~ 0
VLED
$Sheet
S 1285 2885 600  1000
U 5C63BFE8
F0 "Sheet5C63BFE7" 50
F1 "senseBe_Tx.sch" 50
F2 "PWR1" I R 1885 3000 50 
F3 "PWR2" I R 1885 3200 50 
F4 "REG_EN" I R 1885 3400 50 
F5 "IR_LED_EN" I R 1885 3600 50 
F6 "VLED" I R 1885 3815 50 
$EndSheet
Wire Wire Line
	2050 3600 1885 3600
Wire Wire Line
	2050 3815 1885 3815
Wire Wire Line
	2050 3400 1885 3400
Wire Wire Line
	2050 3200 1885 3200
Wire Wire Line
	2050 3000 1885 3000
$EndSCHEMATC
